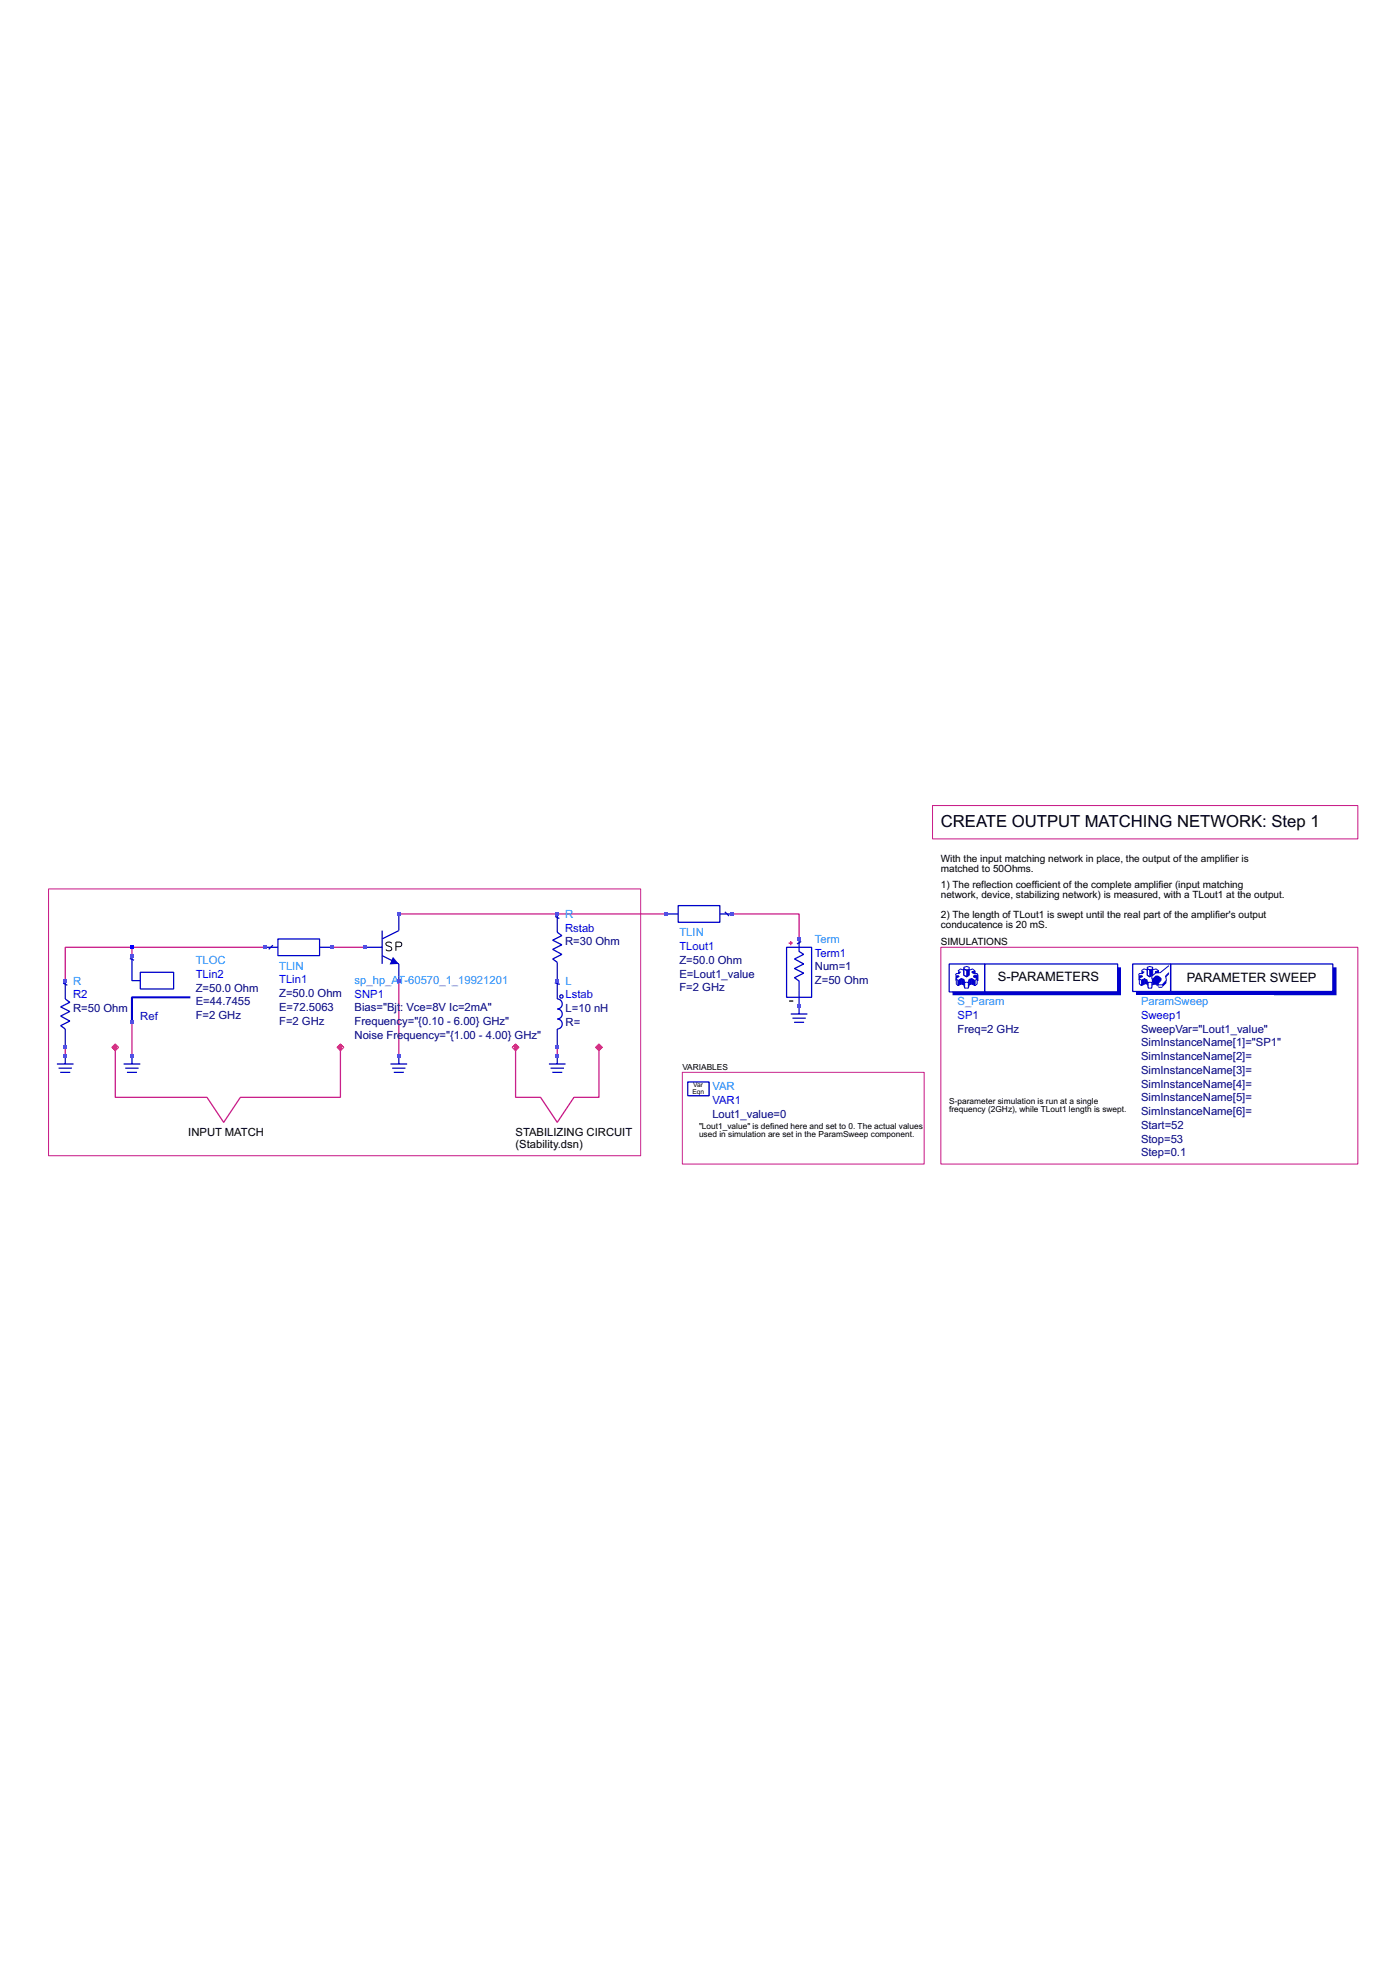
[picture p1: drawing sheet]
<svg xmlns="http://www.w3.org/2000/svg" width="210mm" height="297mm" viewBox="0 0 210 297" stroke-linecap="round" stroke-linejoin="round" font-family="sans-serif">
<path d="M59.9 137.2h40M110 137.2h10v3.8M9.8 157.3v1.2M17.3 157.3v7.5h13.8l2.5 3.7 2.5-3.7h15v-7.5M19.8 142.3h-10v5M19.8 142.3h20M19.8 142.3v1.2M19.8 153.5v5M49.9 142.3h5M59.9 147.3v11.2M77.4 157.3v7.5h3.8l2.5 3.7 2.5-3.7h3.7v-7.5M83.7 157.3v1.2" fill="none" stroke="#c71585" stroke-width=".19"/>
<path d="M7.3 133.5h88.9v40.1h-88.9zM140 121h63.9v5h-63.9zM141.3 142.3h62.6v32.5h-62.6zM102.5 161h36.3v13.8h-36.3z" fill="none" stroke="#c71585" stroke-width=".15"/>
<path d="M118.5 150.3h.6" fill="none" stroke="#000" stroke-width=".19"/>
<path d="M9.5 147.6l.6 .4M9.8 147.3v2.7l.7 .5-1.4 .7 1.4 .7-1.4 .7 1.4 .7-1.4 .7 .7 .5v2.8M118.1 142.3h3.8v7.5h-3.8zM120 141v1.9l.7 .4-1.4 .7 1.4 .8-1.4 .6 1.4 .7-1.4 .7 .7 .5v3.7M120.3 141.4l-.6 .4M103.3 162.5h3.2v2h-3.2z" fill="none" stroke="#0000cd" stroke-width=".19"/>
<path d="M118.4 141.6h.6M118.7 141.3v.6" fill="none" stroke="#ff4500" stroke-width=".19"/>
<path d="M103.3 164.5h3.2v-2v2.1z" fill="#0000cd"/>
<path d="M170.1 144.8h5.7v4.1h-5.7zM175.8 144.8h24.3v4.1h-24.3z" fill="none" stroke="#0000cd" stroke-width=".19"/>
<g fill="none" stroke="#0000cd" stroke-width=".15">
<path d="M171.4 147.2l.5-.2v.8l-.5 .2zM171.4 147.2l-.3-.2v.8l.3 .2M171.6 146.2h-.5l-.2 .3M172.3 145.3l.3-.2 .5 .2v.2l-.5 .1-.3-.1zM172.3 145.6l-.5-.1-.4 .3M172.3 145.5v1l.3 .2 .5-.2v-1M172.4 147.5h.5v.9h-.5zM173.1 147.1l.5-.5v.4l-.5 .5zM173.1 145.6l.5-.1 .3 .3M173.4 147.1v.7l.4 .2M173.4 147.8l-.3 .1M173.8 146.6l.5 .4"/>
<path d="M173.9 148.3h.6M175.5 145l-1.3 1.1h-.6l-.7 .5v.4l.2 .1 .5-.5h.2l.5 .4v.2l-.5 .6 .1 .1h.6l.6-.7-.1-.6 .5-.5"/>
</g>
<g fill="#0000cd">
<path d="M170.9 146.5h.6l.1 .2-.5 .3v.2h-.2z"/>
<path d="M171.4 145.8l.5 .1-.3 .3h-.2z"/>
<path d="M171.9 147l.4 .1 .1 .4v.9l-.1-.5-.4-.1z"/>
<path d="M171.4 147.2l.5-.2v.8l-.5 .2z"/>
<path d="M173.1 147.1v.8l-.2 .5v-.9z"/>
</g>
<path d="M172.3 145.5l.3 .1v1.1l-.3-.2zM172.3 145.5l.3 .1" fill="none" stroke="#0000cd" stroke-width=".15"/>
<g fill="#0000cd">
<path d="M172.6 145.6l.5-.1v1l-.5 .2z"/>
<path d="M173.8 147.8l.1 .1v.4l-.1-.2z"/>
<path d="M175.1 147.2v.4l-.6 .7v-.4z"/>
<path d="M175 146.6l.5-.5v.2l-.5 .5z"/>
</g>
<path d="M173.4 145.9l.5-.1v.3h-.3z" fill="none" stroke="#0000cd" stroke-width=".15"/>
<g fill="#0000cd">
<path d="M173.4 145.9l.5-.1v.3h-.3z"/>
<path d="M173.1 147.3l.3-.3 .5 .3-.1 .7-.4-.2-.3 .1z"/>
<path d="M172.9 147l.2 .1v.4l-.2-.2z"/>
<path d="M173.1 147.1l.5-.5h.2l.5 .4v.2l-.5 .6-.7-.5z"/>
<path d="M191.3 148.9h8.8v-3.6h.6v4.2h-9.4z"/>
<path d="M170.6 148.9h20.7v.6h-20.7z"/>
</g>
<g fill="none" stroke="#0000cd" stroke-width=".19">
<path d="M83.4 137.6l.6 .3M83.7 137.2v2.8l.7 .5-1.4 .7 1.4 .7-1.4 .7 1.4 .7-1.4 .7 .7 .5v5.5a.75 .75 0 0 1 .7 .8 .75 .75 0 0 1-.7 .7 .75 .75 0 0 1 .7 .8 .75 .75 0 0 1-.7 .7 .75 .75 0 0 1 .7 .8 .75 .75 0 0 1-.7 .7v2.8M100.1 137.2h1.7M101.8 136h6.3v2.5h-6.3zM108.1 137.2h1.7M108.8 136.9l.7 .7M8.5 159.8h2.5M9.8 158.5v1.3M58.6 159.8h2.5M59.9 158.5v1.3M82.4 159.8h2.5M83.3 147.6l.7 .2"/>
<path d="M83.7 158.5v1.3M118.7 152.3h2.5M119 152.9h2M119.2 153.5h1.5M120 151v1.3M142.5 144.8h5.3v4.2h-5.3zM147.8 144.8h20v4.2h-20zM8.8 160.4h2M9 161h1.5M58.9 160.4h2M59.1 161h1.5M82.7 160.4h2"/>
<path d="M82.9 161h1.5"/>
<circle cx="84.3" cy="149.6" r=".25"/>
</g>
<g fill="none" stroke="#0000cd" stroke-width=".15">
<path d="M143.8 147.3l.5-.3v.8l-.5 .2zM143.8 147.3l-.2-.3v.8l.2 .2M144.1 146.2h-.5l-.1 .3M144.3 147l.4 .1v.8l-.4-.1M144.7 145.3l.4-.2 .4 .2v.2l-.4 .2-.4-.2zM144.7 145.5v1l.4 .2 .4-.2v-1M144.7 145.7l-.5-.2-.4 .3M144.7 147.1l.1 .4M144.7 147.9l.1 .5M144.8 147.5h.6M144.8 148.4h.6M144.8 147.5v.9"/>
<path d="M145.4 147.5v.9M145.5 145.7l.5-.2 .4 .3M145.5 147.1l-.1 .4M145.5 147.9l-.1 .5M145.9 147l.5 .3v.7l-.5-.2zM145.9 147l-.4 .1v.8l.4-.1M146.4 147.3l.3-.3v.8l-.3 .2M146.4 146.2v-.4l-.5 .1 .2 .3h.6l.1 .3M146.8 146.5v.8h-.1M146.8 146.5h-.5l-.2 .2 .6 .3"/>
</g>
<g fill="#0000cd">
<path d="M143.5 146.5h.5l.1 .2-.5 .3v.3h-.1z"/>
<path d="M143.8 145.8l.5 .1-.2 .3h-.3z"/>
<path d="M144.3 147l.4 .1 .1 .4v.9l-.1-.5-.4-.1z"/>
<path d="M145.9 145.9l.5-.1v.4h-.3z"/>
<path d="M146.3 146.5h.5v.8h-.1v-.3l-.6-.3z"/>
<path d="M145.9 147l.5 .3v.7l-.5-.2z"/>
<path d="M145.5 147.1l.4-.1v.8l-.4 .1z"/>
<path d="M143.8 147.3l.5-.3v.8l-.5 .2z"/>
<path d="M145.5 147.1v.8l-.1 .5v-.9z"/>
</g>
<path d="M144.7 145.5l.4 .2v1l-.4-.2zM144.7 145.5l.4 .2" fill="none" stroke="#0000cd" stroke-width=".15"/>
<g fill="#0000cd">
<path d="M145.1 145.7l.4-.2v1l-.4 .2z"/>
<path d="M143 149h24.8v-3.7h.5v4.2h-25.3z"/>
</g>
<path d="M58.8 141.7a.49 .49 0 0 0-.5-.2 .49 .49 0 0 0-.4 .3l.2 .2 .6 .2 .1 .4a.58 .58 0 0 1-.9 0M59.4 142.2h.6a.34 .34 0 0 0 .3-.4 .34 .34 0 0 0-.3-.3h-.6v1.3" fill="none" stroke="#000" stroke-width=".15"/>
<path d="M57.4 139.8v5M59.9 137.2v2.6l-2.5 1.2M54.9 142.3h2.5M57.4 143.5l2.5 1.3v2.5" fill="none" stroke="#0000cd" stroke-width=".19"/>
<path d="M59 143.7l.9 1.1h-1.4z" fill="#0000cd"/>
<path d="M18.6 159.8h2.5M19.5 143.9l.6 .3M19.8 143.5v3.8h1.3M19.8 158.5v1.3M21.1 146h5v2.5h-5zM40 142.3h1.7M41 141.9l-.7 .7M41.7 141h6.3v2.5h-6.3zM48 142.3h1.7M18.8 160.4h2M19.1 161h1.5" fill="none" stroke="#0000cd" stroke-width=".19"/>
<path d="M28.6 149.8h-8.8v3.7" fill="none" stroke="#0000cd" stroke-width=".31"/>
<g fill="#4169e1">
<path d="M9.5 158.3h.5v.5h-.5z"/>
<path d="M9.5 157h.5v.5h-.5z"/>
<path d="M9.5 147h.5v.5h-.5z"/>
<path d="M19.6 158.3h.5v.5h-.5z"/>
<path d="M19.6 153.3h.5v.5h-.5z"/>
<path d="M19.6 143.3h.5v.5h-.5z"/>
</g>
<path d="M19.6 142h.5v.5h-.5z" fill="#00f"/>
<g fill="#4169e1">
<path d="M39.6 142h.5v.5h-.5z"/>
<path d="M49.6 142h.5v.5h-.5z"/>
<path d="M54.6 142h.5v.5h-.5z"/>
<path d="M59.6 158.3h.5v.5h-.5z"/>
<path d="M59.6 147h.5v.5h-.5z"/>
<path d="M59.6 137h.5v.5h-.5z"/>
<path d="M83.4 158.3h.5v.5h-.5z"/>
<path d="M83.4 157h.5v.5h-.5z"/>
<path d="M83.4 147h.5v.5h-.5z"/>
<path d="M83.4 137h.5v.5h-.5z"/>
<path d="M99.7 137h.5v.5h-.5z"/>
<path d="M109.7 137h.5v.5h-.5z"/>
<path d="M119.7 150.8h.5v.5h-.5z"/>
<path d="M119.7 140.8h.5v.5h-.5z"/>
</g>
<path d="M17.1 157h.5v.5h-.5z" fill="#f00"/>
<path d="M16.8 157.3l.5-.5 .5 .5-.5 .5z" fill="none" stroke="#f00" stroke-width=".15"/>
<path d="M50.9 157h.5v.5h-.5z" fill="#f00"/>
<path d="M50.6 157.3l.5-.5 .5 .5-.5 .5z" fill="none" stroke="#f00" stroke-width=".15"/>
<path d="M77.2 157h.5v.5h-.5z" fill="#f00"/>
<path d="M76.9 157.3l.5-.5 .5 .5-.5 .5z" fill="none" stroke="#f00" stroke-width=".15"/>
<path d="M89.7 157h.5v.5h-.5z" fill="#f00"/>
<path d="M89.4 157.3l.5-.5 .5 .5-.5 .5z" fill="none" stroke="#f00" stroke-width=".15"/>
<text font-size="2.5" x="141.3" y="124.1">CREATE OUTPUT MATCHING NETWORK: Step 1</text>
<g font-size="1.9">
<text x="149.8" y="147.3">S-PARAMETERS</text>
<text x="178.2" y="147.4">PARAMETER SWEEP</text>
</g>
<g font-size="1.7" fill="#1e90ff">
<text x="84.9" y="137.8">R</text>
<text x="102" y="140.6">TLIN</text>
<text x="122.4" y="141.6">Term</text>
<text x="11" y="147.9">R</text>
<text x="29.4" y="144.8">TLOC</text>
<text x="41.9" y="145.6">TLIN</text>
<text x="53.2" y="147.7">sp_hp_AT-60570_1_19921201</text>
<text x="84.9" y="147.9">L</text>
<text x="143.8" y="150.9">S_Param</text>
<text x="171.3" y="150.9">ParamSweep</text>
<text x="107" y="163.7">VAR</text>
</g>
<g font-size="1.7" fill="#00f">
<text x="84.9" y="139.9">Rstab</text>
<text x="102" y="142.7">TLout1</text>
<text x="122.4" y="143.7">Term1</text>
<text x="11" y="149.9">R2</text>
<text x="29.4" y="146.9">TLin2</text>
<text x="41.9" y="147.7">TLin1</text>
<text x="53.2" y="149.8">SNP1</text>
<text x="84.9" y="149.9">Lstab</text>
<text x="143.8" y="153">SP1</text>
<text x="171.3" y="153">Sweep1</text>
<text x="107" y="165.8">VAR1</text>
</g>
<g font-size="1.7" fill="#000080">
<text x="84.9" y="142">R=30 Ohm</text>
<text x="29.4" y="148.9">Z=50.0 Ohm</text>
<text x="41.9" y="149.7">Z=50.0 Ohm</text>
<text x="102" y="148.9">F=2 GHz</text>
<text x="102" y="144.7">Z=50.0 Ohm</text>
<text x="102" y="146.8">E=Lout1_value</text>
<text x="122.4" y="147.8">Z=50 Ohm</text>
<text x="122.4" y="145.7">Num=1</text>
<text x="11" y="152">R=50 Ohm</text>
<text x="29.4" y="153.1">F=2 GHz</text>
<text x="29.4" y="151">E=44.7455</text>
<text x="41.9" y="153.9">F=2 GHz</text>
<text x="41.9" y="151.8">E=72.5063</text>
<text x="53.2" y="156">Noise Frequency=&quot;{1.00 - 4.00} GHz&quot;</text>
<text x="53.2" y="153.9">Frequenc</text>
<text x="53.2" y="151.9">Bias=&quot;Bjt</text>
<text x="60.1" y="151.9">: Vce=8V Ic=2mA&quot;</text>
<text x="60.4" y="153.9">y=&quot;{0.10 - 6.00} GHz&quot;</text>
<text x="84.9" y="154.1">R=</text>
<text x="84.9" y="152">L=10 nH</text>
<text x="143.8" y="155.1">Freq=2 GHz</text>
<text x="171.3" y="155.1">SweepVar=&quot;Lout1_value&quot;</text>
<text x="171.3" y="161.3">SimInstanceName[3]=</text>
<text x="171.3" y="159.2">SimInstanceName[2]=</text>
<text x="171.3" y="157.1">SimInstanceName[1]=&quot;SP1&quot;</text>
<text x="107" y="167.8">Lout1_value=0</text>
<text x="171.3" y="167.5">SimInstanceName[6]=</text>
<text x="171.3" y="165.4">SimInstanceName[5]=</text>
<text x="171.3" y="163.3">SimInstanceName[4]=</text>
<text x="171.3" y="173.7">Step=0.1</text>
<text x="171.3" y="171.6">Stop=53</text>
<text x="171.3" y="169.5">Start=52</text>
</g>
<text font-size="1.7" fill="#0000cd" x="21.1" y="153.1">Ref</text>
<g font-size="1.7">
<text x="28.3" y="170.6">INPUT MATCH</text>
<text x="77.4" y="170.6">STABILIZING CIRCUIT</text>
<text x="77.4" y="172.3">(Stability.dsn)</text>
</g>
<g font-size="1.5">
<text x="141.3" y="129.4">With the input matching network in place, the output of the amplifier is</text>
<text x="141.3" y="130.9">matched to 50Ohms.</text>
<text x="141.3" y="133.4">1) The reflection coefficient of the complete amplifier (input matching</text>
<text x="141.3" y="134.9">network, device, stabilizing network) is measured, with a TLout1 at the output.</text>
<text x="141.3" y="137.9">2) The length of TLout1 is swept until the real part of the amplifier's output</text>
<text x="141.3" y="141.9">SIMULATIONS</text>
<text x="141.3" y="139.4">conducatence is 20 mS.</text>
</g>
<g font-size="1.3">
<text x="102.5" y="160.7">VARIABLES</text>
<text x="142.5" y="165.7">S-parameter simulation is run at a single</text>
<text x="142.5" y="167">frequency (2GHz), while TLout1 length is swept.</text>
<text x="105" y="169.5">&quot;Lout1_value&quot; is defined here and set to 0. The actual values</text>
<text x="105" y="170.8">used in simulation are set in the ParamSweep component.</text>
</g>
<g font-size="1">
<text x="104" y="164.2">Eqn</text>
<text x="104.1" y="163.3">Var</text>
</g>
</svg>
